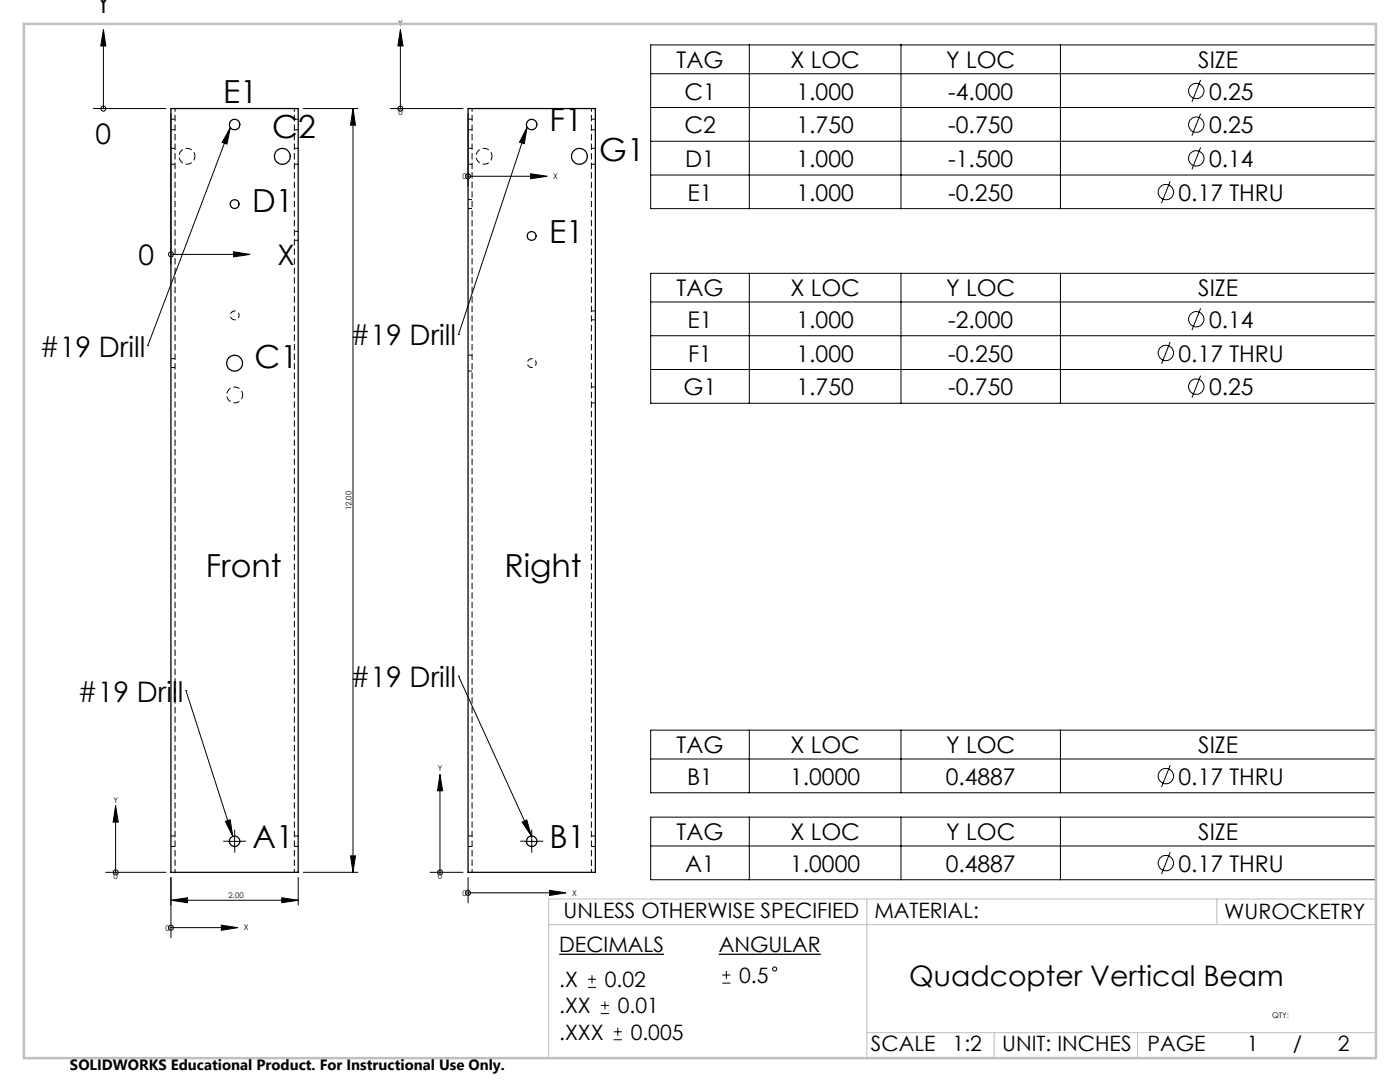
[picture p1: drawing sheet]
<svg xmlns="http://www.w3.org/2000/svg" width="279mm" height="216mm" viewBox="0 0 279 216" stroke-linecap="round" stroke-linejoin="round" font-family="sans-serif">
<path d="M34.9 21.7v152.4M58.7 21.7v152.4M94.2 21.7v152.4M118 21.7v152.4" fill="none" stroke="#000" stroke-width=".2" stroke-dasharray="1.3 .6" stroke-dashoffset=".6" stroke-linecap="butt"/>
<g fill="none" stroke="#000" stroke-width=".2" stroke-dasharray="1.3 .6" stroke-dashoffset=".4" stroke-linecap="butt">
<path d="M34.1 32.8h.8M34.1 25.9h.8M34.9 29.6h-.8M34.9 23.8h-.8M38.9 31.2a1.59 1.59 0 0 0-2.3-1.5 1.59 1.59 0 0 0-.3 2.7 1.59 1.59 0 0 0 2.5-.8l.1-.4M58.7 25.9h.8M58.7 32.8h.8M59.5 23.8h-.8M59.5 29.6h-.8M93.4 32.8h.8M93.4 25.9h.8M94.2 29.6h-.8"/>
<path d="M94.2 23.8h-.8M94.2 39.8h-.8M98.2 31.2a1.59 1.59 0 0 0-2.3-1.5 1.59 1.59 0 0 0-.3 2.7 1.59 1.59 0 0 0 2.5-.8l.1-.4M118 25.9h.8M118 32.8h.8M118.8 23.8h-.8M118.8 29.6h-.8M58.7 47.9h.8M59.5 46.2h-.8M93.4 41.6h.8M34.1 73.3h.8M34.9 71.6h-.8"/>
<path d="M48.4 78.8a1.59 1.59 0 0 0-2.2-1.4 1.59 1.59 0 0 0-.4 2.6 1.59 1.59 0 0 0 2.6-.8v-.4M93.4 74h.8M94.2 70.9h-.8M118 63.8h.8M118.8 77.2h-.8M118.8 62h-.8M118 80.4h.8M34.1 168.9h.8M34.9 166.8h-.8M58.7 168.9h.8M59.5 166.8h-.8M93.4 168.9h.8"/>
<path d="M94.2 166.8h-.8M118 168.9h.8M118.8 166.8h-.8"/>
</g>
<path d="M47.7 62.9a.89 .89 0 0 0-1.2-.8 .89 .89 0 0 0-.3 1.5 .89 .89 0 0 0 1.5-.4v-.3M107 72.5a.89 .89 0 0 0-1.2-.9 .89 .89 0 0 0-.3 1.5 .89 .89 0 0 0 1.5-.3v-.3" fill="none" stroke="#000" stroke-width=".2" stroke-dasharray="1.3 .6" stroke-dashoffset=".7" stroke-linecap="butt"/>
<g fill="none" stroke="#000" stroke-width=".25">
<path d="M34.1 21.7h25.4v152.4h-25.4zM93.4 21.7h25.4v152.4h-25.4z"/>
<circle cx="46.8" cy="24.8" r="1.05"/>
<circle cx="56.3" cy="31.2" r="1.58"/>
<circle cx="106.1" cy="24.8" r="1.04"/>
<circle cx="115.6" cy="31.2" r="1.59"/>
<circle cx="46.8" cy="40.7" r=".87"/>
<circle cx="106.1" cy="47.1" r=".88"/>
<circle cx="46.8" cy="72.5" r="1.58"/>
<circle cx="46.8" cy="167.9" r="1.04"/>
<circle cx="106.1" cy="167.9" r="1.05"/>
</g>
<g fill="none" stroke="#000" stroke-width=".2">
<path d="M20.6 9.2v12.5M20.6 5.9l.5 3.3h-1zM79.9 5.9l.5 3.3h-1zM79.9 9.2v12.5M129.9 9h144.7v32.6h-144.7zM129.9 14.7h144.7M149.5 9v32.6M179.8 9v32.6M211.6 9v32.6M239.6 15.9l-1.7 4.4M18.6 21.7h14.5M34.1 22.7v30"/>
<path d="M46 25.5l-.7 3.3-1-.4zM46 25.5l-16.5 43.5M60.5 21.7h10.9M70.4 21.7l.5 3.3h-.9zM70.4 21.7v152.4M77.9 21.7h14.5M93.4 22.7v14.5M93.4 35.2h12.5M105.2 25.4l-.6 3.3-.9-.3zM105.2 25.4l-13.7 41.3M105.9 34.7l3.3 .5-3.3 .5zM129.9 21.4h144.7"/>
<path d="M129.9 28.2h144.7M129.9 34.9h144.7M233.5 36.2l-1.7 4.3M239.6 22.7l-1.7 4.4M239.6 29.4l-1.7 4.4M34.1 50.8h12.5M46.6 50.2l3.3 .6-3.3 .5zM129.9 54.5h144.7v26h-144.7zM149.5 54.5v26M179.8 54.5v26M211.6 54.5v26M29.5 69h.1"/>
<path d="M91.5 66.7h.1M129.9 60.3h144.7M129.9 67h144.7M129.9 73.7h144.7M233.5 68.2l-1.7 4.4M239.6 61.5l-1.7 4.4M239.6 75l-1.7 4.3M37.1 137.8h.1M37.1 137.8l9.4 29.1M91.5 134.9h.1M91.5 134.9l14.5 31.9M87.8 157.8v16.3"/>
<path d="M87.8 154.5l.5 3.3h-1zM129.9 145.7h144.7v12.5h-144.7zM129.9 151.4h144.7M149.5 145.7v12.5M179.8 145.7v12.5M211.6 145.7v12.5M233.5 152.7l-1.7 4.4M21.1 174.1h12M23.1 164v10.1M23.1 160.7l.5 3.3h-1zM34.1 179.6l3.3-.5v1zM34.1 175.1v12"/>
<path d="M34.1 179.6h25.4M45 163.9l.9-.3 .6 3.3zM45.6 167.9h2.5M46.8 166.6v2.5M56.2 179.1l3.3 .5-3.3 .5zM59.5 175.1v5.5M60.5 174.1h10.9M70 170.8h.9l-.5 3.3zM85.8 174.1h6.6M93.4 175.1v5.1M93.4 178.2h16.3M104.2 164l.9-.4 .9 3.2z"/>
<path d="M104.8 167.9h2.6M106.1 166.6v2.5M109.7 177.7l3.3 .5-3.3 .5zM129.9 163.1h144.7v12.4h-144.7zM129.9 168.8h144.7M149.5 163.1v12.4M179.8 163.1v12.4M211.6 163.1v12.4M233.5 170l-1.7 4.4M34.1 185.1h10.1M44.2 184.6l3.2 .5-3.2 .5zM117.3 197h1.7"/>
<path d="M117.3 195.4h1.7M118.1 194.6v1.6M120.7 199.8v1.6M144.1 196.2h1.7M144.1 194.6h1.7M145 193.7v1.7M119.9 202.2h1.6M119.9 200.6h1.6M122.5 207.5h1.6M122.5 205.9h1.6M123.3 205.1v1.6"/>
<circle cx="238.7" cy="18.2" r="1.53"/>
<circle cx="20.6" cy="21.7" r=".5"/>
<circle cx="79.9" cy="21.7" r=".5"/>
<circle cx="93.4" cy="35.2" r=".5"/>
<circle cx="232.7" cy="38.3" r="1.53"/>
<circle cx="238.7" cy="24.9" r="1.53"/>
<circle cx="238.7" cy="31.6" r="1.53"/>
<circle cx="34.1" cy="50.8" r=".49"/>
<circle cx="232.7" cy="70.4" r="1.53"/>
<circle cx="238.7" cy="77.2" r="1.54"/>
<circle cx="238.7" cy="63.7" r="1.53"/>
<circle cx="232.7" cy="154.9" r="1.53"/>
<circle cx="23.1" cy="174.1" r=".5"/>
<circle cx="87.8" cy="174.1" r=".5"/>
<circle cx="93.4" cy="178.2" r=".5"/>
<circle cx="232.7" cy="172.2" r="1.54"/>
<circle cx="34.1" cy="185.1" r=".49"/>
<circle cx="154.6" cy="193.4" r=".41"/>
</g>
<path d="M111.6 190.4h20.9M143.4 190.4h20.4" fill="none" stroke="#000" stroke-width=".26"/>
<path d="M45.6 167.9h-1.1M46.8 166.6v-1M46.8 169.1v1M48.1 167.9h1M104.9 167.9h-1.1M106.1 166.6v-1M106.1 169.1v1M107.4 167.9h1" fill="none" stroke="#000" stroke-width=".2" stroke-dasharray="15.2 1.3 1.3 1.3" stroke-linecap="butt"/>
<path d="M173 179.4v31.7M242.9 179.4v5.1M274.6 179.4h-165.1v31.7M109.5 184.5h165.1M173 206.1h101.6M198.4 206.1v5M227 206.1v5" fill="none" stroke="#c0c0c0" stroke-width=".2"/>
<path d="M4.8 4.8h269.8v206.3h-269.8z" fill="none" stroke="#c0c0c0" stroke-width=".5"/>
<g fill="#000">
<path d="M34.1 179.6l3.3-.5v1zM56.2 179.1l3.3 .5-3.3 .5z"/>
<path d="M45 163.9l.9-.3 .6 3.3zM46 25.5l-.7 3.3-1-.4zM46.6 50.2l3.3 .6-3.3 .5zM20.6 5.9l.5 3.3h-1zM104.2 164l.9-.4 .9 3.2zM105.2 25.4l-.6 3.3-.9-.3z"/>
<path d="M70 170.8h.9l-.5 3.3zM70.4 21.7l.5 3.3h-.9z"/>
<path d="M44.2 184.6l3.2 .5-3.2 .5zM23.1 160.7l.5 3.3h-1zM109.7 177.7l3.3 .5-3.3 .5zM87.8 154.5l.5 3.3h-1zM105.9 34.7l3.3 .5-3.3 .5zM79.9 5.9l.5 3.3h-1z"/>
</g>
<g font-size="6.3">
<text x="44.5" y="20.6">E1</text>
<text x="54.3" y="27.6">C2</text>
<text x="109.7" y="26.2">F1</text>
<text x="119.6" y="32.2">G1</text>
<text x="50.3" y="42.2">D1</text>
<text x="109.6" y="48.6">E1</text>
<text x="50.8" y="73.5">C1</text>
<text x="41.1" y="115.2">Front</text>
<text x="100.7" y="115.2">Right</text>
<text x="50.4" y="169.3">A1</text>
<text x="109.7" y="169.3">B1</text>
</g>
<g font-size="5.6">
<text x="19" y="2.6">Y</text>
<text x="19.1" y="28.7">0</text>
<text x="27.6" y="52.9">0</text>
<text x="55.4" y="52.9">X</text>
<text x="7.9" y="71.2">#19 Drill</text>
<text x="69.9" y="68.9">#19 Drill</text>
<text x="69.9" y="137.1">#19 Drill</text>
<text x="15.4" y="140">#19 Drill</text>
<text x="181.5" y="196.7">Quadcopter Vertical Beam</text>
</g>
<g font-size="4.6">
<text x="135" y="13.5">TAG</text>
<text x="157.7" y="13.5">X LOC</text>
<text x="188.8" y="13.5">Y LOC</text>
<text x="239.1" y="13.5">SIZE</text>
<text x="136.6" y="19.9">C1</text>
<text x="159" y="19.9">1.000</text>
<text x="189.2" y="19.9">-4.000</text>
<text x="241.3" y="19.9">0.25</text>
<text x="136.6" y="26.6">C2</text>
<text x="159" y="26.6">1.750</text>
<text x="189.3" y="26.6">-0.750</text>
<text x="241.3" y="26.6">0.25</text>
<text x="136.7" y="33.3">D1</text>
<text x="159" y="33.3">1.000</text>
<text x="189.3" y="33.3">-1.500</text>
<text x="241.3" y="33.3">0.14</text>
<text x="137.2" y="40.1">E1</text>
<text x="159" y="40.1">1.000</text>
<text x="189.2" y="40.1">-0.250</text>
<text x="235.2" y="40.1">0.17 THRU</text>
<text x="135" y="59.1">TAG</text>
<text x="157.7" y="59.1">X LOC</text>
<text x="188.8" y="59.1">Y LOC</text>
<text x="239.1" y="59.1">SIZE</text>
<text x="137.2" y="65.4">E1</text>
<text x="159" y="65.4">1.000</text>
<text x="189.2" y="65.4">-2.000</text>
<text x="241.3" y="65.4">0.14</text>
<text x="137.3" y="72.1">F1</text>
<text x="159" y="72.1">1.000</text>
<text x="189.3" y="72.1">-0.250</text>
<text x="235.2" y="72.1">0.17 THRU</text>
<text x="136.4" y="78.9">G1</text>
<text x="159" y="78.9">1.750</text>
<text x="189.2" y="78.9">-0.750</text>
<text x="241.3" y="78.9">0.25</text>
<text x="135" y="150.3">TAG</text>
<text x="157.7" y="150.3">X LOC</text>
<text x="188.8" y="150.3">Y LOC</text>
<text x="239.1" y="150.3">SIZE</text>
<text x="137.1" y="156.6">B1</text>
<text x="157.7" y="156.6">1.0000</text>
<text x="188.7" y="156.6">0.4887</text>
<text x="235.2" y="156.6">0.17 THRU</text>
<text x="135" y="167.6">TAG</text>
<text x="157.7" y="167.6">X LOC</text>
<text x="188.8" y="167.6">Y LOC</text>
<text x="239.1" y="167.6">SIZE</text>
<text x="136.7" y="173.9">A1</text>
<text x="157.7" y="173.9">1.0000</text>
<text x="188.7" y="173.9">0.4887</text>
<text x="235.2" y="173.9">0.17 THRU</text>
</g>
<g font-size="4.2">
<text x="112.5" y="183.3">UNLESS OTHERWISE SPECIFIED</text>
<text x="174.5" y="183.1">MATERIAL:</text>
<text x="244.3" y="183.3">WUROCKETRY</text>
<text x="111.6" y="190">DECIMALS</text>
<text x="143.4" y="190">ANGULAR</text>
<text x="111.6" y="197">.X</text>
<text x="120.7" y="197">0.02</text>
<text x="147.5" y="196.1">0.5</text>
<text x="111.6" y="202.2">.XX</text>
<text x="123.3" y="202.2">0.01</text>
<text x="111.6" y="207.5">.XXX</text>
<text x="125.9" y="207.5">0.005</text>
<text x="173.8" y="209.8">SCALE</text>
<text x="190.1" y="209.8">1:2</text>
<text x="200" y="209.8">UNIT: INCHES</text>
<text x="229" y="209.8">PAGE</text>
<text x="248.8" y="209.8">1</text>
<text x="258" y="209.8">/</text>
<text x="267" y="209.8">2</text>
</g>
<text font-size="3" x="14" y="213.5">SOLIDWORKS Educational Product. For Instructional Use Only.</text>
<g font-size="1.6">
<text x="79.5" y="5.3">Y</text>
<text x="79.5" y="22.9">0</text>
<text x="92.3" y="35.7">0</text>
<text x="110.4" y="35.7">X</text>
<text x="70.1" y="101.8" transform="rotate(-90 70.1 101.8)">12.00</text>
<text x="87.4" y="153.9">Y</text>
<text x="22.6" y="160.1">Y</text>
<text x="22.7" y="175.3">0</text>
<text x="45.6" y="179.3">2.00</text>
<text x="87.4" y="175.3">0</text>
<text x="92.3" y="178.7">0</text>
<text x="114.2" y="178.7">X</text>
<text x="33" y="185.7">0</text>
<text x="48.6" y="185.7">X</text>
<text x="253.9" y="203.1">QTY:</text>
</g>
</svg>
